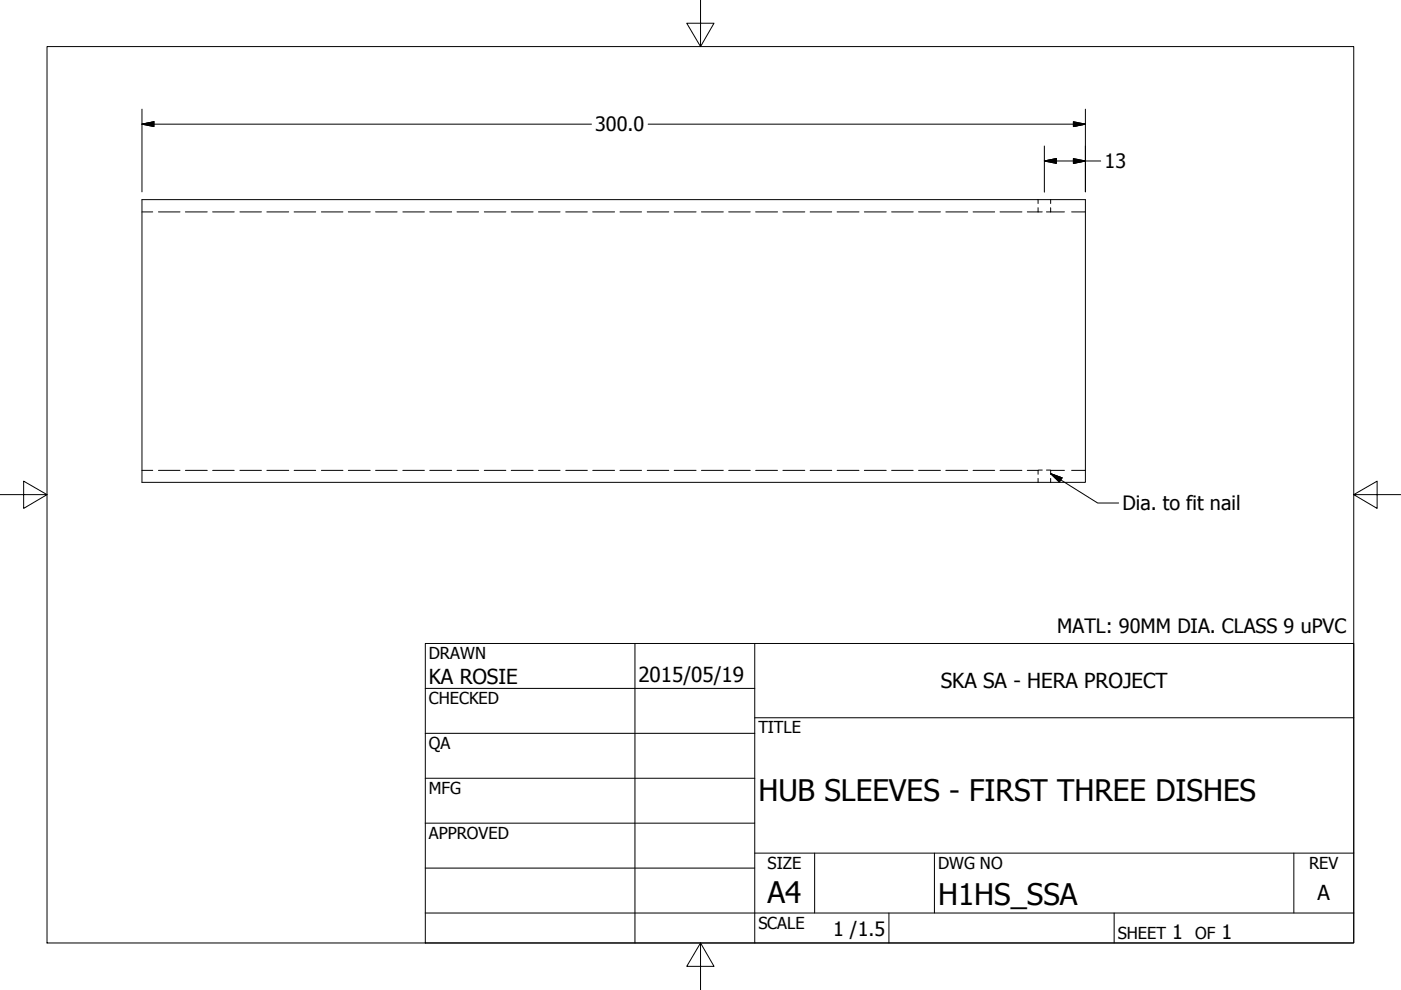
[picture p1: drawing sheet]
<svg xmlns="http://www.w3.org/2000/svg" width="297mm" height="210mm" viewBox="0 0 297 210" stroke-linecap="round" stroke-linejoin="round" font-family="sans-serif">
<!-- layer: Visible (ANSI) -->
<path d="M30.1 42.3h200v60h-200z" fill="none" stroke="#000" stroke-width=".21"/>
<!-- layer: Hidden (ANSI) -->
<g fill="none" stroke="#000" stroke-width=".21">
<path d="M30.1 44.9h2.3M33.6 44.9h4.6M39.3 44.9h4.6M45.1 44.9h4.6M50.9 44.9h4.5M56.6 44.9h4.6M62.4 44.9h4.5M68.1 44.9h4.6M73.9 44.9h4.6M79.6 44.9h4.6M85.4 44.9h4.6M91.1 44.9h4.7"/>
<path d="M96.9 44.9h4.6M102.7 44.9h4.6M108.4 44.9h4.6M114.2 44.9h4.5M120 44.9h4.5M125.7 44.9h4.6M131.4 44.9h4.6M137.2 44.9h4.6M142.9 44.9h4.7M148.7 44.9h4.7M154.5 44.9h4.6M160.2 44.9h4.6"/>
<path d="M166 44.9h4.6M171.8 44.9h4.5M177.5 44.9h4.6M183.3 44.9h4.6M189 44.9h4.6M194.8 44.9h4.6M200.5 44.9h4.7M206.3 44.9h4.6M212 44.9h4.7M217.8 44.9h2.3M220.1 44.9h.9M220.1 42.3v.9"/>
<path d="M220.1 44v.9M221.9 44.9h.9M222.8 42.3v.9M222.8 44v.9M222.8 44.9h2.9M227.2 44.9h2.9M30.1 99.7h2.3M33.6 99.7h4.6M39.3 99.7h4.6M45.1 99.7h4.6M50.9 99.7h4.5M56.6 99.7h4.6"/>
<path d="M62.4 99.7h4.5M68.1 99.7h4.6M73.9 99.7h4.6M79.6 99.7h4.6M85.4 99.7h4.6M91.1 99.7h4.7M96.9 99.7h4.6M102.7 99.7h4.6M108.4 99.7h4.6M114.2 99.7h4.5M120 99.7h4.5M125.7 99.7h4.6"/>
<path d="M131.4 99.7h4.6M137.2 99.7h4.6M142.9 99.7h4.7M148.7 99.7h4.7M154.5 99.7h4.6M160.2 99.7h4.6M166 99.7h4.6M171.8 99.7h4.5M177.5 99.7h4.6M183.3 99.7h4.6M189 99.7h4.6M194.8 99.7h4.6"/>
<path d="M200.5 99.7h4.7M206.3 99.7h4.6M212 99.7h4.7M217.8 99.7h2.3M220.1 99.7v.9M221 99.7h-.9M221.9 99.7h.9M222.8 99.7v.9M222.8 99.7h2.9M227.2 99.7h2.9M220.1 101.4v.9M222.8 101.4v.9"/>
</g>
<!-- layer: Border (ANSI) -->
<path d="M148.5 -.1v10l-2.9-5h5.8l-2.9 5M10 9.9h277v190h-277zM0 104.9h10l-5-2.9v5.8l5-2.9M287 104.9l5 2.9v-5.8l-5 2.9h10M148.5 199.9l2.9 5h-5.8l2.9-5v10" fill="none" stroke="#000" stroke-width=".21"/>
<!-- layer: Title (ANSI) -->
<g fill="none" stroke="#000" stroke-width=".21">
<path d="M90.2 136.4h196.8v63.5h-196.8zM134.6 136.4v63.5M160 136.4v63.5M90.2 146h69.8M90.2 155.5h69.8M160 152.2h127M90.2 165h69.8M90.2 174.5h69.8M90.2 193.6h196.8M90.2 184.1h69.8M160 180.9h127M172.7 180.9v12.7"/>
<path d="M188.5 193.6v6.3M198.1 180.9v12.7M236.2 193.6v6.3M274.3 180.9v12.7"/>
</g>
<!-- layer: Dimension (ANSI) -->
<path d="M30.1 26.3l2.5-.5v1zM30.1 26.3h95.3M30.1 23.1v17.6M137.4 26.3h92.7M221.4 34.1l2.6-.5v1zM221.4 34.1h12M221.4 31v9.7M227.6 33.6l2.5 .5-2.5 .5zM227.6 25.8l2.5 .5-2.5 .5zM230.1 23.1v17.6" fill="none" stroke="#000" stroke-width=".21"/>
<path d="M30.1 26.3l2.5-.5zM30.1 26.3l2.5-.5v1zM221.4 34.1l2.6-.5zM221.4 34.1l2.6-.5v1zM227.6 34.6l2.5-.5zM227.6 33.6l2.5 .5-2.5 .5zM227.6 26.8l2.5-.5zM227.6 25.8l2.5 .5-2.5 .5z" fill="#000" stroke="#000" stroke-width=".21"/>
<!-- layer: Symbol (ANSI) -->
<path d="M222.8 100.4l2.4 .9-.6 .9zM222.8 100.4l9.9 6.3h4.5" fill="none" stroke="#000" stroke-width=".21"/>
<path d="M222.8 100.4l2.4 .9zM222.8 100.4l2.4 .9-.6 .9z" fill="#000" stroke="#000" stroke-width=".21"/>
<g font-size="6.3">
<text x="160.8" y="169.8">HUB SLEEVES - FIRST THREE DISHES</text>
<text x="162.8" y="191.4">A4</text>
<text x="198.9" y="191.9">H1HS_SSA</text>
</g>
<g font-size="4.4">
<text x="90.9" y="145.1">KA ROSIE</text>
<text x="135.4" y="144.5">2015/05/19</text>
<text x="199.5" y="145.9">SKA SA - HERA PROJECT</text>
<text x="279.3" y="190.7">A</text>
</g>
<g font-size="4.2">
<text x="126.2" y="27.8">300.0</text>
<text x="234.2" y="35.7">13</text>
<text x="238" y="108.2">Dia. to fit nail</text>
<text x="224.2" y="134.3">MATL: 90MM DIA. CLASS 9 uPVC</text>
<text x="176.7" y="198.5">1 /1.5</text>
<text x="248.5" y="199.1">1</text>
<text x="259" y="199.1">1</text>
</g>
<g font-size="3.5">
<text x="90.9" y="139.7">DRAWN</text>
<text x="90.9" y="149.3">CHECKED</text>
<text x="160.8" y="155.5">TITLE</text>
<text x="90.9" y="158.8">QA</text>
<text x="90.9" y="168.3">MFG</text>
<text x="90.9" y="177.8">APPROVED</text>
<text x="162.8" y="184.2">SIZE</text>
<text x="198.9" y="184.2">DWG NO</text>
<text x="277.6" y="184.2">REV</text>
<text x="160.8" y="196.9">SCALE</text>
<text x="237" y="199.1">SHEET</text>
<text x="253.4" y="199.1">OF</text>
</g>
</svg>
